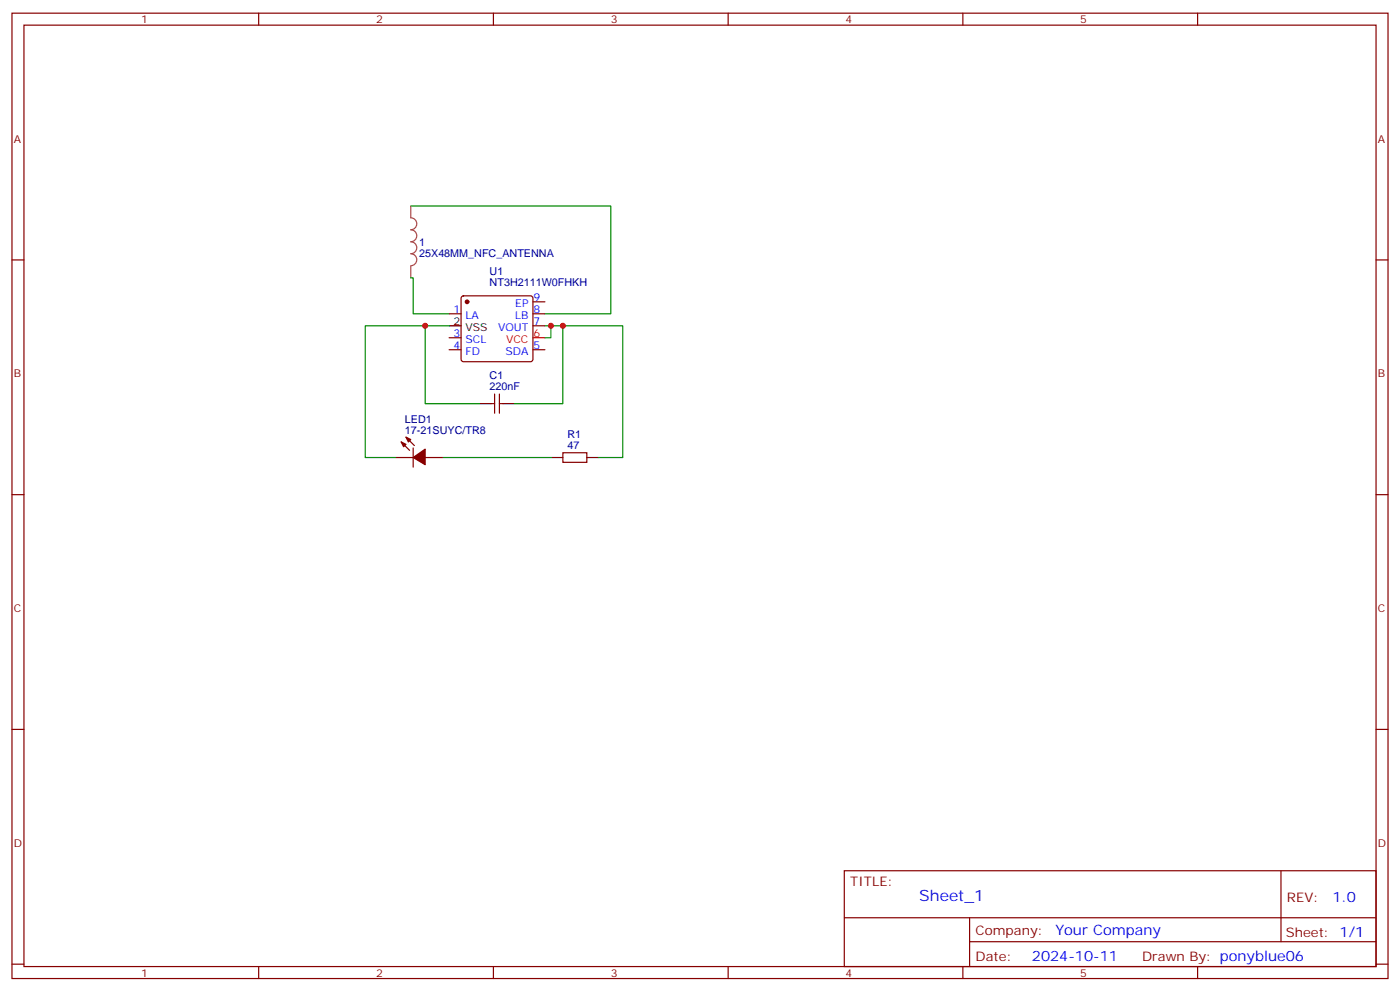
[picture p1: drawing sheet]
<svg xmlns="http://www.w3.org/2000/svg" width="412mm" height="292mm" viewBox="0 0 412 292" stroke-linecap="round" stroke-linejoin="round" font-family="sans-serif">
<g fill="none" stroke="#870000" stroke-width=".35">
<path d="M3.5 3.9h405.4v284.3h-405.4zM7.1 7.4h398.2v277.3h-398.2zM76.2 3.9v3.5M145.3 3.9v3.5M214.5 3.9v3.5M283.6 3.9v3.5M352.8 3.9v3.5M3.5 76.6h3.6M405.3 76.6h3.6M132.3 92.4h3.5M132.3 99.5h3.5M136.1 87.3l.4-.2h19.8l.5 .2 .2 .5v18l-.2 .5-.5 .2h-19.8l-.5-.2-.2-.5v-18z"/>
<path d="M157 88.9h3.5M157 92.4h3.5M157 96h3.5M132.3 103h3.5M144.6 118.9h1.1M145.7 116.1v5.6M147.1 116.1v5.6M147.1 118.9h1.1M157 103h3.5M116.4 134.8h5.3M118.2 130.2l2.4 2.4M119.6 128.8l2.5 2.4"/>
<path d="M121.7 131.9v5.7M125.2 134.8h5.3M165.8 133.4h7.1v2.8h-7.1zM3.5 145.7h3.6M405.3 145.7h3.6M3.5 214.8h3.6M405.3 214.8h3.6M248.7 256.5h156.6v28.2h-156.6zM377.3 256.5v20.9M248.7 270.3h156.5M285.6 277.4h119.6M285.6 270.3v14.1"/>
<path d="M3.5 284h3.6M76.2 284.7v3.5M145.3 284.7v3.5M214.5 284.7v3.5M283.6 284.7v3.5M352.8 284.7v3.5M405.3 284h3.6"/>
</g>
<path d="M157 99.5h3.5" fill="none" stroke="#f00" stroke-width=".35"/>
<path d="M132.3 96h3.5M141.1 118.9h3.5M148.2 118.9h3.5M162.3 134.8h3.5M172.9 134.8h3.5" fill="none" stroke="#000" stroke-width=".35"/>
<g fill="#870000" stroke="#870000" stroke-width=".35">
<path d="M118.2 130.2l1.4 .7-.7 .7z"/>
<path d="M119.6 128.8l1.4 .7-.7 .7z"/>
<path d="M121.7 134.8l3.5-2.5v4.6z"/>
<circle cx="137.6" cy="88.9" r=".53"/>
</g>
<path d="M121 60.7v3.5a1.76 1.76 0 0 1 1.8 1.7 1.76 1.76 0 0 1-1.8 1.8 1.76 1.76 0 0 1 1.8 1.7 1.76 1.76 0 0 1-1.8 1.8 1.76 1.76 0 0 1 1.8 1.8 1.76 1.76 0 0 1-1.8 1.7 1.76 1.76 0 0 1 1.8 1.8 1.76 1.76 0 0 1-1.8 1.8M121 78.4v3.4" fill="none" stroke="#a64a4a" stroke-width=".35"/>
<path d="M121 60.7h58.9v31.7h-19.4M121 81.8h.7v10.6h10.6M125.2 96h-17.6v38.8h8.8M132.3 96h-7.1v22.9h15.9M160.5 96h5.3v22.9h-14.1M162.3 96v3.5h-1.8M165.8 96h17.6v38.8h-7M130.5 134.8h31.8" fill="none" stroke="#008700" stroke-width=".35"/>
<g fill="#c00">
<circle cx="162.3" cy="96" r=".88"/>
<circle cx="165.8" cy="96" r=".88"/>
<circle cx="125.2" cy="96" r=".88"/>
</g>
<text font-size="4.6" fill="#00f" x="270.8" y="265.5">Sheet_1</text>
<g font-size="4.2" fill="#00f">
<text x="392.5" y="265.7">1.0</text>
<text x="310.9" y="275.3">Your Company</text>
<text x="304" y="283.1">2024-10-11</text>
</g>
<g font-size="3.9" fill="#800">
<text x="250.5" y="261.1">TITLE:</text>
<text x="379.1" y="265.7">REV:</text>
<text x="287.4" y="275.3">Company:</text>
<text x="378.7" y="275.9">Sheet: 1/1</text>
<text x="287.4" y="282.9">Date:</text>
<text x="336.4" y="283">Drawn By: ponyblue06</text>
</g>
<g font-size="3.2" fill="#800">
<text x="41.6" y="6.9">1</text>
<text x="110.8" y="6.9">2</text>
<text x="179.9" y="6.9">3</text>
<text x="249.1" y="6.9">4</text>
<text x="318.2" y="6.9">5</text>
<text x="4.1" y="42">A</text>
<text x="405.9" y="42">A</text>
<text x="4.1" y="111.1">B</text>
<text x="405.9" y="111.1">B</text>
<text x="4.1" y="180.3">C</text>
<text x="405.9" y="180.3">C</text>
<text x="4.1" y="249.4">D</text>
<text x="405.9" y="249.4">D</text>
<text x="41.6" y="287.7">1</text>
<text x="110.8" y="287.7">2</text>
<text x="179.9" y="287.7">3</text>
<text x="249.1" y="287.7">4</text>
<text x="318.2" y="287.7">5</text>
</g>
<g font-size="3.2" fill="#000080">
<text x="123.5" y="75.6">25X48MM_NFC_ANTENNA</text>
<text x="123.5" y="72.4">1</text>
<text x="144.2" y="81.1">U1</text>
<text x="144.2" y="84.4">NT3H2111W0FHKH</text>
<text x="144.2" y="111.8">C1</text>
<text x="144.2" y="115">220nF</text>
<text x="119.3" y="124.5">LED1</text>
<text x="119.3" y="127.7">17-21SUYC/TR8</text>
<text x="167.2" y="129">R1</text>
<text x="167.2" y="132.3">47</text>
</g>
<g font-size="3.2" fill="#00f">
<text x="157.2" y="88.5">9</text>
<text x="133.6" y="92.1">1</text>
<text x="137.1" y="93.8">LA</text>
<text x="151.7" y="93.8">LB</text>
<text x="151.8" y="90.3">EP</text>
<text x="157.2" y="92.1">8</text>
<text x="157.2" y="95.6">7</text>
<text x="133.6" y="99.1">3</text>
<text x="137.1" y="100.9">SCL</text>
<text x="146.7" y="97.4">VOUT</text>
<text x="133.6" y="102.7">4</text>
<text x="137.1" y="104.4">FD</text>
<text x="148.9" y="104.4">SDA</text>
<text x="157.2" y="102.7">5</text>
</g>
<g font-size="3.2">
<text x="133.6" y="95.6">2</text>
<text x="137.1" y="97.4">VSS</text>
</g>
<g font-size="3.2" fill="#f00">
<text x="149.1" y="100.9">VCC</text>
<text x="157.2" y="99.1">6</text>
</g>
</svg>
